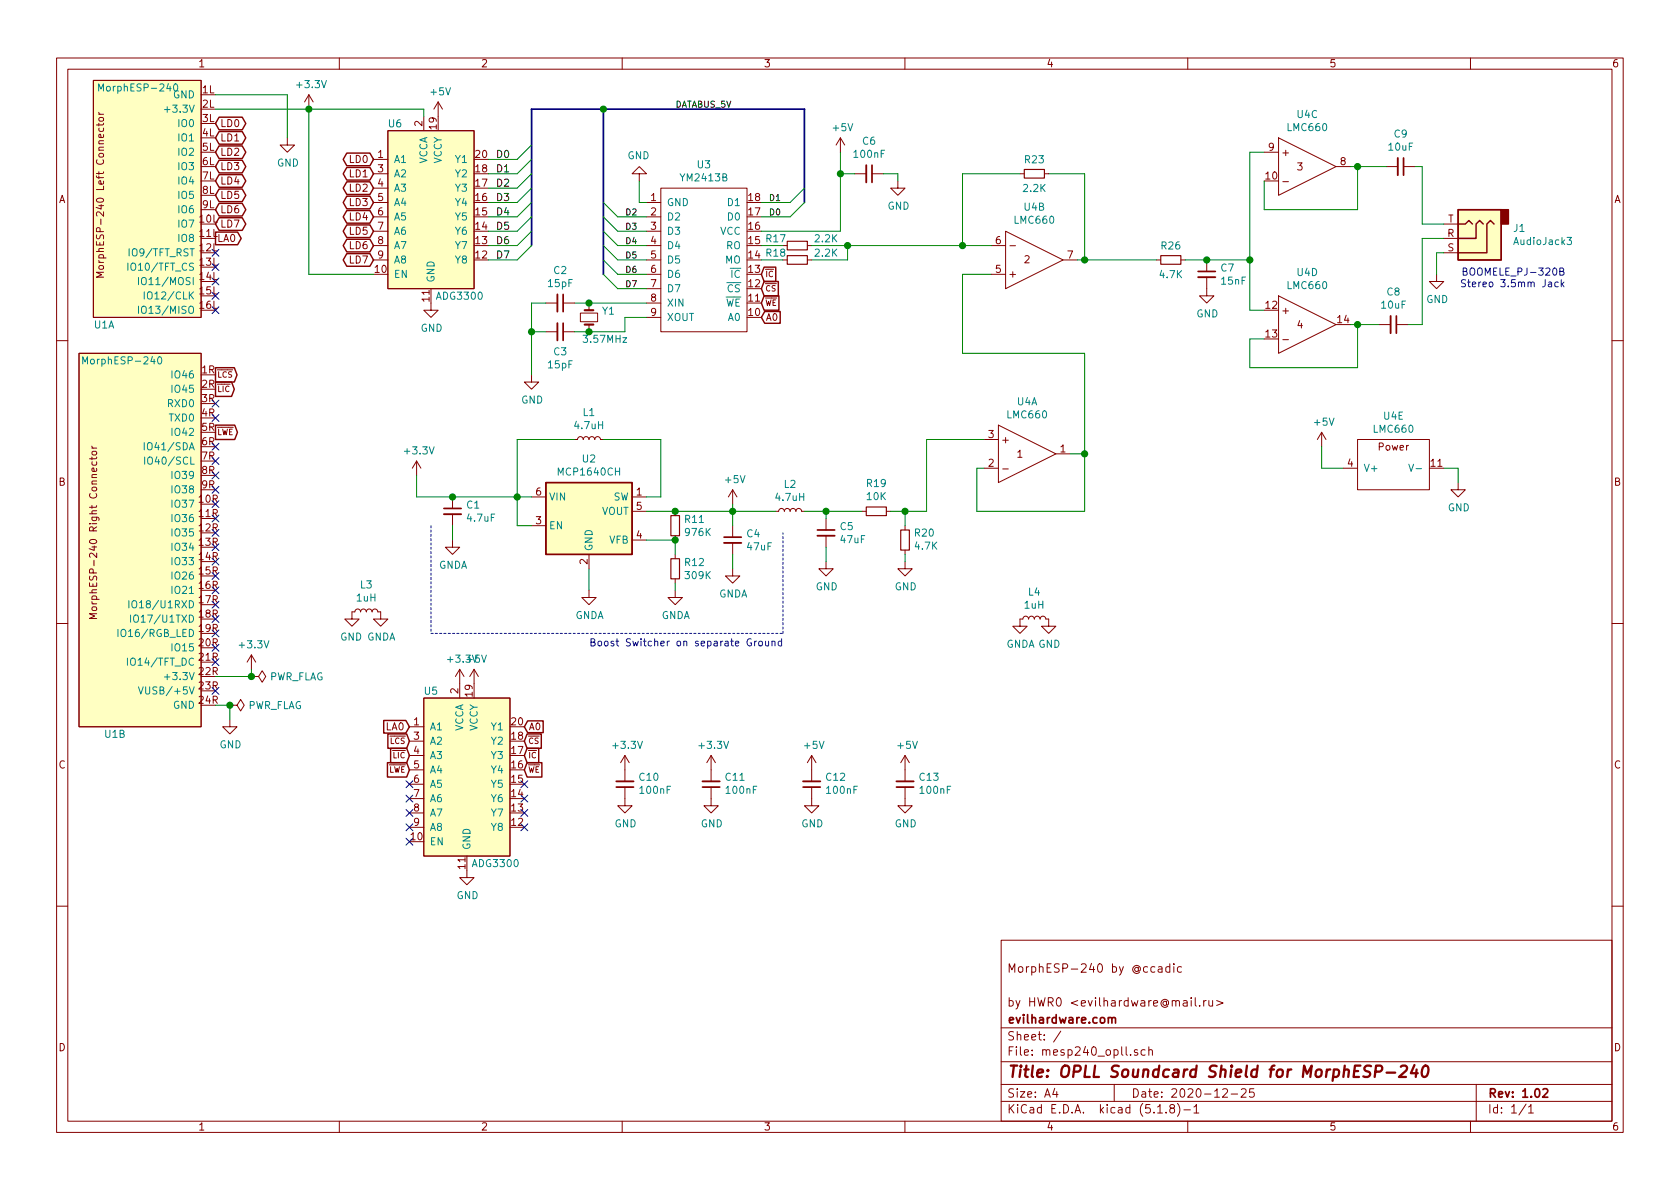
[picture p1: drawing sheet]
EESchema Schematic File Version 4
EELAYER 30 0
EELAYER END
$Descr A4 11693 8268
encoding utf-8
Sheet 1 1
Title "OPLL Soundcard Shield for MorphESP-240"
Date "2020-12-25"
Rev "1.02"
Comp "evilhardware.com"
Comment1 "by HWR0 <evilhardware@mail.ru>"
Comment2 ""
Comment3 "MorphESP-240 by @ccadic"
Comment4 ""
$EndDescr
$Comp
L hwreverse:MorphESP-240 U1
U 1 1
P 1400 2300
F 0 "U1" H 2000 2350 50  0000 L CNN
F 1 "MorphESP-240" H 1550 4000 50  0000 L CNN
F 2 "hwreverse:morphesp240" H 2250 2500 50  0001 C CNN
F 3 "" H 2250 2500 50  0001 C CNN
	1    1400 2300
	-1   0    0    -1  
$EndComp
$Comp
L hwreverse:MorphESP-240 U1
U 2 1
P 550 5150
F 0 "U1" H 800 5200 50  0000 C CNN
F 1 "MorphESP-240" H 850 7800 50  0000 C CNN
F 2 "hwreverse:morphesp240" H 1400 5350 50  0001 C CNN
F 3 "" H 1400 5350 50  0001 C CNN
	2    550  5150
	1    0    0    -1  
$EndComp
$Comp
L hwreverse:LMC660 U4
U 1 1
P 6950 3050
F 0 "U4" H 7150 3315 50  0000 C CNN
F 1 "LMC660" H 7150 3224 50  0000 C CNN
F 2 "hwreverse:SOIC127P600X175-14N" H 7200 2750 50  0001 C CNN
F 3 "" H 7200 2750 50  0001 C CNN
	1    6950 3050
	1    0    0    -1  
$EndComp
$Comp
L hwreverse:LMC660 U4
U 2 1
P 7000 1900
F 0 "U4" H 7200 1435 50  0000 C CNN
F 1 "LMC660" H 7200 1526 50  0000 C CNN
F 2 "hwreverse:SOIC127P600X175-14N" H 7250 1600 50  0001 C CNN
F 3 "" H 7250 1600 50  0001 C CNN
	2    7000 1900
	1    0    0    1   
$EndComp
$Comp
L hwreverse:LMC660 U4
U 3 1
P 8900 1050
F 0 "U4" H 9100 1315 50  0000 C CNN
F 1 "LMC660" H 9100 1224 50  0000 C CNN
F 2 "hwreverse:SOIC127P600X175-14N" H 9150 750 50  0001 C CNN
F 3 "" H 9150 750 50  0001 C CNN
	3    8900 1050
	1    0    0    -1  
$EndComp
$Comp
L hwreverse:LMC660 U4
U 4 1
P 8900 2150
F 0 "U4" H 9100 2415 50  0000 C CNN
F 1 "LMC660" H 9100 2324 50  0000 C CNN
F 2 "hwreverse:SOIC127P600X175-14N" H 9150 1850 50  0001 C CNN
F 3 "" H 9150 1850 50  0001 C CNN
	4    8900 2150
	1    0    0    -1  
$EndComp
$Comp
L Connector:AudioJack3 J1
U 1 1
P 10250 1650
F 0 "J1" H 9970 1583 50  0000 R CNN
F 1 "AudioJack3" H 9970 1674 50  0000 R CNN
F 2 "hwreverse:BOOMELE_PJ-320B" H 10250 1650 50  0001 C CNN
F 3 "~" H 10250 1650 50  0001 C CNN
	1    10250 1650
	-1   0    0    1   
$EndComp
$Comp
L hwreverse:YM2413B U3
U 1 1
P 4900 2000
F 0 "U3" H 4900 2865 50  0000 C CNN
F 1 "YM2413B" H 4900 2774 50  0000 C CNN
F 2 "Package_DIP:DIP-18_W7.62mm" H 4900 1550 50  0001 C CNN
F 3 "" H 4900 2000 50  0001 C CNN
	1    4900 2000
	1    0    0    -1  
$EndComp
$Comp
L Regulator_Switching:MCP1640CH U2
U 1 1
P 4100 3650
F 0 "U2" H 4100 4117 50  0000 C CNN
F 1 "MCP1640CH" H 4100 4026 50  0000 C CNN
F 2 "Package_TO_SOT_SMD:SOT-23-6" H 4150 3400 50  0001 L CIN
F 3 "http://ww1.microchip.com/downloads/en/DeviceDoc/20002234D.pdf" H 3850 4100 50  0001 C CNN
	1    4100 3650
	1    0    0    -1  
$EndComp
$Comp
L Device:C_Small C1
U 1 1
P 3150 3550
F 0 "C1" H 3242 3596 50  0000 L CNN
F 1 "4.7uF" H 3242 3505 50  0000 L CNN
F 2 "Capacitor_SMD:C_0402_1005Metric" H 3150 3550 50  0001 C CNN
F 3 "~" H 3150 3550 50  0001 C CNN
	1    3150 3550
	1    0    0    -1  
$EndComp
$Comp
L Device:L_Small L1
U 1 1
P 4100 3050
F 0 "L1" V 4285 3050 50  0000 C CNN
F 1 "4.7uH" V 4194 3050 50  0000 C CNN
F 2 "Capacitor_SMD:C_1210_3225Metric_Pad1.33x2.70mm_HandSolder" H 4100 3050 50  0001 C CNN
F 3 "~" H 4100 3050 50  0001 C CNN
	1    4100 3050
	0    -1   -1   0   
$EndComp
$Comp
L Device:L_Small L2
U 1 1
P 5500 3550
F 0 "L2" V 5685 3550 50  0000 C CNN
F 1 "4.7uH" V 5594 3550 50  0000 C CNN
F 2 "Capacitor_SMD:C_1210_3225Metric_Pad1.33x2.70mm_HandSolder" H 5500 3550 50  0001 C CNN
F 3 "~" H 5500 3550 50  0001 C CNN
	1    5500 3550
	0    -1   -1   0   
$EndComp
$Comp
L Device:C_Small C4
U 1 1
P 5100 3750
F 0 "C4" H 5192 3796 50  0000 L CNN
F 1 "47uF" H 5192 3705 50  0000 L CNN
F 2 "Capacitor_SMD:C_1206_3216Metric_Pad1.33x1.80mm_HandSolder" H 5100 3750 50  0001 C CNN
F 3 "~" H 5100 3750 50  0001 C CNN
	1    5100 3750
	1    0    0    -1  
$EndComp
$Comp
L Device:C_Small C5
U 1 1
P 5750 3700
F 0 "C5" H 5842 3746 50  0000 L CNN
F 1 "47uF" H 5842 3655 50  0000 L CNN
F 2 "Capacitor_SMD:C_1206_3216Metric_Pad1.33x1.80mm_HandSolder" H 5750 3700 50  0001 C CNN
F 3 "~" H 5750 3700 50  0001 C CNN
	1    5750 3700
	1    0    0    -1  
$EndComp
$Comp
L Device:R_Small R11
U 1 1
P 4700 3650
F 0 "R11" H 4759 3696 50  0000 L CNN
F 1 "976K" H 4759 3605 50  0000 L CNN
F 2 "Resistor_SMD:R_0402_1005Metric" H 4700 3650 50  0001 C CNN
F 3 "~" H 4700 3650 50  0001 C CNN
	1    4700 3650
	1    0    0    -1  
$EndComp
$Comp
L Device:R_Small R12
U 1 1
P 4700 3950
F 0 "R12" H 4759 3996 50  0000 L CNN
F 1 "309K" H 4759 3905 50  0000 L CNN
F 2 "Resistor_SMD:R_0402_1005Metric" H 4700 3950 50  0001 C CNN
F 3 "~" H 4700 3950 50  0001 C CNN
	1    4700 3950
	1    0    0    -1  
$EndComp
Wire Wire Line
	3700 3450 3600 3450
Connection ~ 3150 3450
Wire Wire Line
	3150 3450 2900 3450
Wire Wire Line
	3600 3450 3600 3650
Wire Wire Line
	3600 3650 3700 3650
Connection ~ 3600 3450
Wire Wire Line
	3600 3450 3150 3450
Wire Wire Line
	3600 3450 3600 3050
Wire Wire Line
	3600 3050 4000 3050
Wire Wire Line
	4200 3050 4600 3050
Wire Wire Line
	4600 3050 4600 3450
Wire Wire Line
	4600 3450 4500 3450
Wire Wire Line
	4500 3550 4700 3550
Wire Wire Line
	4500 3750 4700 3750
Wire Wire Line
	4700 3750 4700 3850
Connection ~ 4700 3750
Wire Wire Line
	4700 4050 4700 4100
Wire Wire Line
	4100 3950 4100 4100
Wire Wire Line
	3150 3650 3150 3750
Wire Wire Line
	5750 3600 5750 3550
Wire Wire Line
	2900 3450 2900 3300
Wire Wire Line
	5850 1600 5850 1200
Wire Wire Line
	5300 1600 5850 1600
$Comp
L Device:C_Small C6
U 1 1
P 6050 1200
F 0 "C6" V 5821 1200 50  0000 C CNN
F 1 "100nF" V 5912 1200 50  0000 C CNN
F 2 "Capacitor_SMD:C_0402_1005Metric" H 6050 1200 50  0001 C CNN
F 3 "~" H 6050 1200 50  0001 C CNN
	1    6050 1200
	0    1    1    0   
$EndComp
$Comp
L power:+5V #PWR028
U 1 1
P 5850 1050
F 0 "#PWR028" H 5850 900 50  0001 C CNN
F 1 "+5V" H 5865 1223 50  0000 C CNN
F 2 "" H 5850 1050 50  0001 C CNN
F 3 "" H 5850 1050 50  0001 C CNN
	1    5850 1050
	1    0    0    -1  
$EndComp
$Comp
L power:+5V #PWR023
U 1 1
P 5100 3500
F 0 "#PWR023" H 5100 3350 50  0001 C CNN
F 1 "+5V" H 5115 3673 50  0000 C CNN
F 2 "" H 5100 3500 50  0001 C CNN
F 3 "" H 5100 3500 50  0001 C CNN
	1    5100 3500
	1    0    0    -1  
$EndComp
Wire Wire Line
	5950 1200 5850 1200
Connection ~ 5850 1200
Wire Wire Line
	5850 1200 5850 1050
Wire Wire Line
	6150 1200 6250 1200
Wire Wire Line
	6250 1200 6250 1250
$Comp
L power:GND #PWR029
U 1 1
P 6250 1250
F 0 "#PWR029" H 6250 1000 50  0001 C CNN
F 1 "GND" H 6255 1077 50  0000 C CNN
F 2 "" H 6250 1250 50  0001 C CNN
F 3 "" H 6250 1250 50  0001 C CNN
	1    6250 1250
	1    0    0    -1  
$EndComp
$Comp
L Device:C_Small C2
U 1 1
P 3900 2100
F 0 "C2" V 3671 2100 50  0000 C CNN
F 1 "15pF" V 3762 2100 50  0000 C CNN
F 2 "Capacitor_SMD:C_0402_1005Metric" H 3900 2100 50  0001 C CNN
F 3 "~" H 3900 2100 50  0001 C CNN
	1    3900 2100
	0    1    1    0   
$EndComp
$Comp
L Device:C_Small C3
U 1 1
P 3900 2300
F 0 "C3" V 4037 2300 50  0000 C CNN
F 1 "15pF" V 4128 2300 50  0000 C CNN
F 2 "Capacitor_SMD:C_0402_1005Metric" H 3900 2300 50  0001 C CNN
F 3 "~" H 3900 2300 50  0001 C CNN
	1    3900 2300
	0    1    1    0   
$EndComp
$Comp
L Device:Crystal_Small Y1
U 1 1
P 4100 2200
F 0 "Y1" V 4054 2288 50  0000 L CNN
F 1 "3.57MHz" V 4250 2150 50  0000 L CNN
F 2 "Crystal:Crystal_SMD_3225-4Pin_3.2x2.5mm" H 4100 2200 50  0001 C CNN
F 3 "~" H 4100 2200 50  0001 C CNN
	1    4100 2200
	0    1    1    0   
$EndComp
Wire Wire Line
	4500 2100 4100 2100
Connection ~ 4100 2100
Wire Wire Line
	4100 2100 4000 2100
Wire Wire Line
	4000 2300 4100 2300
Wire Wire Line
	4350 2300 4350 2200
Wire Wire Line
	4350 2200 4500 2200
Connection ~ 4100 2300
Wire Wire Line
	4100 2300 4350 2300
Wire Wire Line
	3800 2100 3700 2100
Wire Wire Line
	3700 2100 3700 2300
Wire Wire Line
	3800 2300 3700 2300
Connection ~ 3700 2300
Wire Wire Line
	3700 2300 3700 2600
$Comp
L power:GND #PWR016
U 1 1
P 3700 2600
F 0 "#PWR016" H 3700 2350 50  0001 C CNN
F 1 "GND" H 3705 2427 50  0000 C CNN
F 2 "" H 3700 2600 50  0001 C CNN
F 3 "" H 3700 2600 50  0001 C CNN
	1    3700 2600
	1    0    0    -1  
$EndComp
Wire Wire Line
	4500 1400 4450 1400
Wire Wire Line
	4450 1400 4450 1250
$Comp
L power:GND #PWR019
U 1 1
P 4450 1250
F 0 "#PWR019" H 4450 1000 50  0001 C CNN
F 1 "GND" H 4455 1077 50  0000 C CNN
F 2 "" H 4450 1250 50  0001 C CNN
F 3 "" H 4450 1250 50  0001 C CNN
	1    4450 1250
	-1   0    0    1   
$EndComp
$Comp
L Device:R_Small R19
U 1 1
P 6100 3550
F 0 "R19" V 5904 3550 50  0000 C CNN
F 1 "10K" V 5995 3550 50  0000 C CNN
F 2 "Resistor_SMD:R_0603_1608Metric" H 6100 3550 50  0001 C CNN
F 3 "~" H 6100 3550 50  0001 C CNN
	1    6100 3550
	0    1    1    0   
$EndComp
$Comp
L Device:R_Small R20
U 1 1
P 6300 3750
F 0 "R20" H 6241 3704 50  0000 R CNN
F 1 "4.7K" H 6241 3795 50  0000 R CNN
F 2 "Resistor_SMD:R_0603_1608Metric" H 6300 3750 50  0001 C CNN
F 3 "~" H 6300 3750 50  0001 C CNN
	1    6300 3750
	-1   0    0    1   
$EndComp
Wire Wire Line
	6300 3650 6300 3550
Wire Wire Line
	6300 3850 6300 3900
$Comp
L power:+3.3V #PWR010
U 1 1
P 2900 3300
F 0 "#PWR010" H 2900 3150 50  0001 C CNN
F 1 "+3.3V" H 2915 3473 50  0000 C CNN
F 2 "" H 2900 3300 50  0001 C CNN
F 3 "" H 2900 3300 50  0001 C CNN
	1    2900 3300
	1    0    0    -1  
$EndComp
Wire Wire Line
	6300 3550 6450 3550
Wire Wire Line
	6800 3250 6850 3250
Wire Wire Line
	6800 3250 6800 3550
Wire Wire Line
	6800 3550 7550 3550
Wire Wire Line
	7550 3550 7550 3150
Wire Wire Line
	7550 3150 7450 3150
Wire Wire Line
	7550 3150 7550 2450
Wire Wire Line
	7550 2450 6700 2450
Wire Wire Line
	6700 2450 6700 1900
Wire Wire Line
	6700 1900 6900 1900
Connection ~ 7550 3150
$Comp
L Device:R_Small R17
U 1 1
P 5550 1700
F 0 "R17" V 5500 1550 50  0000 C CNN
F 1 "2.2K" V 5500 1900 50  0000 C CNN
F 2 "Resistor_SMD:R_0603_1608Metric" H 5550 1700 50  0001 C CNN
F 3 "~" H 5550 1700 50  0001 C CNN
	1    5550 1700
	0    1    1    0   
$EndComp
$Comp
L Device:R_Small R18
U 1 1
P 5550 1800
F 0 "R18" V 5500 1650 50  0000 C CNN
F 1 "2.2K" V 5500 2000 50  0000 C CNN
F 2 "Resistor_SMD:R_0603_1608Metric" H 5550 1800 50  0001 C CNN
F 3 "~" H 5550 1800 50  0001 C CNN
	1    5550 1800
	0    1    1    0   
$EndComp
Wire Wire Line
	5300 1800 5450 1800
Wire Wire Line
	5300 1700 5450 1700
Wire Wire Line
	5650 1700 5900 1700
Wire Wire Line
	5650 1800 5900 1800
Wire Wire Line
	5900 1800 5900 1700
Connection ~ 5900 1700
Wire Wire Line
	5900 1700 6700 1700
$Comp
L Device:R_Small R23
U 1 1
P 7200 1200
F 0 "R23" V 7100 1200 50  0000 C CNN
F 1 "2.2K" V 7300 1200 50  0000 C CNN
F 2 "Resistor_SMD:R_0603_1608Metric" H 7200 1200 50  0001 C CNN
F 3 "~" H 7200 1200 50  0001 C CNN
	1    7200 1200
	0    1    1    0   
$EndComp
Wire Wire Line
	6700 1700 6700 1200
Wire Wire Line
	6700 1200 7100 1200
Connection ~ 6700 1700
Wire Wire Line
	6700 1700 6900 1700
$Comp
L Device:R_Small R26
U 1 1
P 8150 1800
F 0 "R26" V 8050 1800 50  0000 C CNN
F 1 "4.7K" V 8250 1800 50  0000 C CNN
F 2 "Resistor_SMD:R_0603_1608Metric" H 8150 1800 50  0001 C CNN
F 3 "~" H 8150 1800 50  0001 C CNN
	1    8150 1800
	0    1    1    0   
$EndComp
$Comp
L Device:C_Small C7
U 1 1
P 8400 1900
F 0 "C7" H 8492 1946 50  0000 L CNN
F 1 "15nF" H 8492 1855 50  0000 L CNN
F 2 "Capacitor_SMD:C_0402_1005Metric" H 8400 1900 50  0001 C CNN
F 3 "~" H 8400 1900 50  0001 C CNN
	1    8400 1900
	1    0    0    -1  
$EndComp
$Comp
L power:GND #PWR036
U 1 1
P 8400 2000
F 0 "#PWR036" H 8400 1750 50  0001 C CNN
F 1 "GND" H 8405 1827 50  0000 C CNN
F 2 "" H 8400 2000 50  0001 C CNN
F 3 "" H 8400 2000 50  0001 C CNN
	1    8400 2000
	1    0    0    -1  
$EndComp
Wire Wire Line
	8800 2150 8700 2150
Wire Wire Line
	8700 2150 8700 1800
Wire Wire Line
	8700 1050 8800 1050
Wire Wire Line
	8800 1250 8800 1450
Wire Wire Line
	8800 1450 9450 1450
Wire Wire Line
	9450 1450 9450 1150
Wire Wire Line
	9450 1150 9400 1150
$Comp
L Device:C_Small C9
U 1 1
P 9750 1150
F 0 "C9" V 9521 1150 50  0000 C CNN
F 1 "10uF" V 9612 1150 50  0000 C CNN
F 2 "Capacitor_SMD:C_0805_2012Metric_Pad1.18x1.45mm_HandSolder" H 9750 1150 50  0001 C CNN
F 3 "~" H 9750 1150 50  0001 C CNN
	1    9750 1150
	0    1    1    0   
$EndComp
$Comp
L Device:C_Small C8
U 1 1
P 9700 2250
F 0 "C8" V 9471 2250 50  0000 C CNN
F 1 "10uF" V 9562 2250 50  0000 C CNN
F 2 "Capacitor_SMD:C_0805_2012Metric_Pad1.18x1.45mm_HandSolder" H 9700 2250 50  0001 C CNN
F 3 "~" H 9700 2250 50  0001 C CNN
	1    9700 2250
	0    1    1    0   
$EndComp
Wire Wire Line
	8250 1800 8400 1800
Connection ~ 8700 1800
Wire Wire Line
	8700 1800 8700 1050
Connection ~ 8400 1800
Wire Wire Line
	8400 1800 8700 1800
Wire Wire Line
	9450 1150 9650 1150
Connection ~ 9450 1150
Wire Wire Line
	9800 2250 9900 2250
Wire Wire Line
	9900 2250 9900 1650
Wire Wire Line
	9900 1650 10050 1650
Wire Wire Line
	10050 1550 9900 1550
Wire Wire Line
	9900 1550 9900 1150
Wire Wire Line
	9900 1150 9850 1150
Wire Wire Line
	10050 1750 10000 1750
Wire Wire Line
	10000 1750 10000 1900
$Comp
L power:GND #PWR041
U 1 1
P 10000 1900
F 0 "#PWR041" H 10000 1650 50  0001 C CNN
F 1 "GND" H 10005 1727 50  0000 C CNN
F 2 "" H 10000 1900 50  0001 C CNN
F 3 "" H 10000 1900 50  0001 C CNN
	1    10000 1900
	1    0    0    -1  
$EndComp
Text GLabel 5300 1900 2    39   Input ~ 0
~IC
Text GLabel 5300 2000 2    39   Input ~ 0
~CS
Text GLabel 5300 2100 2    39   Input ~ 0
~WE
Text GLabel 5300 2200 2    47   Input ~ 0
A0
Wire Wire Line
	8700 2350 8800 2350
Wire Wire Line
	9400 2250 9450 2250
Wire Wire Line
	8700 2350 8700 2550
Wire Wire Line
	8700 2550 9450 2550
Wire Wire Line
	9450 2550 9450 2250
Connection ~ 9450 2250
Wire Wire Line
	9450 2250 9600 2250
Wire Wire Line
	7500 1800 7550 1800
Wire Wire Line
	7300 1200 7550 1200
Wire Wire Line
	7550 1200 7550 1800
Connection ~ 7550 1800
Wire Wire Line
	7550 1800 8050 1800
Wire Wire Line
	5300 1500 5500 1500
Wire Wire Line
	5300 1400 5500 1400
Wire Wire Line
	4500 1500 4300 1500
Wire Wire Line
	4500 1600 4300 1600
Wire Wire Line
	4500 1700 4300 1700
Wire Wire Line
	4500 1800 4300 1800
Wire Wire Line
	4500 1900 4300 1900
Wire Wire Line
	4500 2000 4300 2000
Entry Wire Line
	5500 1400 5600 1300
Entry Wire Line
	5500 1500 5600 1400
Entry Wire Line
	4300 1500 4200 1400
Entry Wire Line
	4300 1600 4200 1500
Entry Wire Line
	4300 1700 4200 1600
Entry Wire Line
	4300 1800 4200 1700
Entry Wire Line
	4300 1900 4200 1800
Entry Wire Line
	4300 2000 4200 1900
Wire Bus Line
	5600 750  4200 750 
$Comp
L hwreverse:LMC660 U4
U 5 1
P 9450 3150
F 0 "U4" H 9700 3415 50  0000 C CNN
F 1 "LMC660" H 9700 3324 50  0000 C CNN
F 2 "hwreverse:SOIC127P600X175-14N" H 9700 2850 50  0001 C CNN
F 3 "" H 9700 2850 50  0001 C CNN
	5    9450 3150
	1    0    0    -1  
$EndComp
$Comp
L power:GND #PWR043
U 1 1
P 10150 3350
F 0 "#PWR043" H 10150 3100 50  0001 C CNN
F 1 "GND" H 10155 3177 50  0000 C CNN
F 2 "" H 10150 3350 50  0001 C CNN
F 3 "" H 10150 3350 50  0001 C CNN
	1    10150 3350
	1    0    0    -1  
$EndComp
$Comp
L power:+5V #PWR039
U 1 1
P 9200 3100
F 0 "#PWR039" H 9200 2950 50  0001 C CNN
F 1 "+5V" H 9215 3273 50  0000 C CNN
F 2 "" H 9200 3100 50  0001 C CNN
F 3 "" H 9200 3100 50  0001 C CNN
	1    9200 3100
	1    0    0    -1  
$EndComp
Wire Wire Line
	9200 3100 9200 3250
Wire Wire Line
	9200 3250 9350 3250
Wire Wire Line
	10050 3250 10150 3250
Wire Wire Line
	10150 3250 10150 3350
Text Label 5350 1500 0    43   ~ 0
D0
Text Label 5350 1400 0    43   ~ 0
D1
Text Label 4350 1500 0    43   ~ 0
D2
Text Label 4350 1600 0    43   ~ 0
D3
Text Label 4350 1700 0    43   ~ 0
D4
Text Label 4350 1800 0    43   ~ 0
D5
Text Label 4350 1900 0    43   ~ 0
D6
Text Label 4350 2000 0    43   ~ 0
D7
Text Label 4700 750  0    43   ~ 0
DATABUS_5V
Wire Wire Line
	5750 3900 5750 3800
Wire Wire Line
	5100 3950 5100 3850
Wire Wire Line
	5100 3500 5100 3550
Wire Wire Line
	4700 3550 5100 3550
Connection ~ 4700 3550
Connection ~ 5100 3550
Wire Wire Line
	5100 3550 5100 3650
Wire Wire Line
	5100 3550 5400 3550
Wire Wire Line
	5600 3550 5750 3550
Connection ~ 5750 3550
Wire Wire Line
	5750 3550 6000 3550
Wire Wire Line
	6200 3550 6300 3550
Connection ~ 6300 3550
Wire Wire Line
	6850 3050 6450 3050
Wire Wire Line
	6450 3050 6450 3550
Text GLabel 1500 850  2    50   BiDi ~ 0
LD0
Text GLabel 1500 950  2    50   BiDi ~ 0
LD1
Text GLabel 1500 1050 2    50   BiDi ~ 0
LD2
Text GLabel 1500 1150 2    50   BiDi ~ 0
LD3
Text GLabel 1500 1250 2    50   BiDi ~ 0
LD4
Text GLabel 1500 1350 2    50   BiDi ~ 0
LD5
Text GLabel 1500 1450 2    50   BiDi ~ 0
LD6
Text GLabel 1500 1550 2    50   BiDi ~ 0
LD7
Text GLabel 1500 1650 2    50   Output ~ 0
LA0
Text GLabel 1500 2600 2    39   Output ~ 0
~LCS
Text GLabel 1500 2700 2    39   Output ~ 0
~LIC
Text GLabel 1500 3000 2    39   Output ~ 0
~LWE
Wire Wire Line
	1500 650  2000 650 
Wire Wire Line
	2000 650  2000 950 
Wire Wire Line
	1500 750  2150 750 
$Comp
L power:+3.3V #PWR08
U 1 1
P 2150 750
F 0 "#PWR08" H 2150 600 50  0001 C CNN
F 1 "+3.3V" H 2165 923 50  0000 C CNN
F 2 "" H 2150 750 50  0001 C CNN
F 3 "" H 2150 750 50  0001 C CNN
	1    2150 750 
	1    0    0    -1  
$EndComp
$Comp
L power:GND #PWR06
U 1 1
P 2000 950
F 0 "#PWR06" H 2000 700 50  0001 C CNN
F 1 "GND" H 2005 777 50  0000 C CNN
F 2 "" H 2000 950 50  0001 C CNN
F 3 "" H 2000 950 50  0001 C CNN
	1    2000 950 
	1    0    0    -1  
$EndComp
NoConn ~ 1500 1750
NoConn ~ 1500 1850
NoConn ~ 1500 1950
NoConn ~ 1500 2050
NoConn ~ 1500 2150
NoConn ~ 1500 2800
NoConn ~ 1500 2900
NoConn ~ 1500 3100
NoConn ~ 1500 3200
NoConn ~ 1500 3300
NoConn ~ 1500 3400
NoConn ~ 1500 3500
NoConn ~ 1500 3600
NoConn ~ 1500 3700
NoConn ~ 1500 3800
NoConn ~ 1500 3900
NoConn ~ 1500 4000
NoConn ~ 1500 4100
NoConn ~ 1500 4200
NoConn ~ 1500 4300
NoConn ~ 1500 4400
NoConn ~ 1500 4500
NoConn ~ 1500 4600
NoConn ~ 1500 4800
Wire Wire Line
	1500 4900 1600 4900
Wire Wire Line
	1600 4900 1600 5000
Wire Wire Line
	1500 4700 1750 4700
Wire Wire Line
	1750 4700 1750 4650
$Comp
L power:+3.3V #PWR04
U 1 1
P 1750 4650
F 0 "#PWR04" H 1750 4500 50  0001 C CNN
F 1 "+3.3V" H 1765 4823 50  0000 C CNN
F 2 "" H 1750 4650 50  0001 C CNN
F 3 "" H 1750 4650 50  0001 C CNN
	1    1750 4650
	1    0    0    -1  
$EndComp
$Comp
L power:GND #PWR03
U 1 1
P 1600 5000
F 0 "#PWR03" H 1600 4750 50  0001 C CNN
F 1 "GND" H 1605 4827 50  0000 C CNN
F 2 "" H 1600 5000 50  0001 C CNN
F 3 "" H 1600 5000 50  0001 C CNN
	1    1600 5000
	1    0    0    -1  
$EndComp
$Comp
L power:PWR_FLAG #FLG0101
U 1 1
P 1750 4700
F 0 "#FLG0101" H 1750 4775 50  0001 C CNN
F 1 "PWR_FLAG" V 1750 4828 50  0000 L CNN
F 2 "" H 1750 4700 50  0001 C CNN
F 3 "~" H 1750 4700 50  0001 C CNN
	1    1750 4700
	0    1    1    0   
$EndComp
Connection ~ 1750 4700
$Comp
L power:PWR_FLAG #FLG0102
U 1 1
P 1600 4900
F 0 "#FLG0102" H 1600 4975 50  0001 C CNN
F 1 "PWR_FLAG" V 1600 5028 50  0000 L CNN
F 2 "" H 1600 4900 50  0001 C CNN
F 3 "~" H 1600 4900 50  0001 C CNN
	1    1600 4900
	0    1    1    0   
$EndComp
Connection ~ 1600 4900
Text Notes 10900 2000 2    50   ~ 0
BOOMELE_PJ-320B\nStereo 3.5mm Jack
Wire Bus Line
	4200 750  3700 750 
Connection ~ 4200 750 
Entry Wire Line
	3700 1000 3600 1100
Entry Wire Line
	3700 1100 3600 1200
Entry Wire Line
	3700 1200 3600 1300
Entry Wire Line
	3700 1300 3600 1400
Entry Wire Line
	3700 1400 3600 1500
Entry Wire Line
	3700 1500 3600 1600
Entry Wire Line
	3700 1600 3600 1700
Entry Wire Line
	3700 1700 3600 1800
Wire Wire Line
	3600 1800 3400 1800
Wire Wire Line
	3600 1700 3400 1700
Wire Wire Line
	3600 1600 3400 1600
Wire Wire Line
	3600 1500 3400 1500
Wire Wire Line
	3600 1400 3400 1400
Wire Wire Line
	3600 1300 3400 1300
Wire Wire Line
	3600 1200 3400 1200
Wire Wire Line
	3600 1100 3400 1100
$Comp
L hwreverse:ADG3300 U5
U 1 1
P 3250 5400
F 0 "U5" H 3000 6000 50  0000 C CNN
F 1 "ADG3300" H 3450 4800 50  0000 C CNN
F 2 "Package_SO:TSSOP-20_4.4x6.5mm_P0.65mm" H 3000 4750 50  0001 C CNN
F 3 "" H 3000 4750 50  0001 C CNN
	1    3250 5400
	1    0    0    -1  
$EndComp
Text GLabel 2600 1100 0    50   BiDi ~ 0
LD0
Text GLabel 2600 1200 0    50   BiDi ~ 0
LD1
Text GLabel 2600 1300 0    50   BiDi ~ 0
LD2
Text GLabel 2600 1400 0    50   BiDi ~ 0
LD3
Text GLabel 2600 1500 0    50   BiDi ~ 0
LD4
Text GLabel 2600 1600 0    50   BiDi ~ 0
LD5
Text GLabel 2600 1700 0    50   BiDi ~ 0
LD6
Text GLabel 2600 1800 0    50   BiDi ~ 0
LD7
Connection ~ 2150 750 
Wire Wire Line
	2950 800  2950 750 
Wire Wire Line
	2950 750  2150 750 
$Comp
L power:+5V #PWR015
U 1 1
P 3050 800
F 0 "#PWR015" H 3050 650 50  0001 C CNN
F 1 "+5V" H 3065 973 50  0000 C CNN
F 2 "" H 3050 800 50  0001 C CNN
F 3 "" H 3050 800 50  0001 C CNN
	1    3050 800 
	1    0    0    -1  
$EndComp
Text Label 3450 1100 0    50   ~ 0
D0
Text Label 3450 1200 0    50   ~ 0
D1
Text Label 3450 1300 0    50   ~ 0
D2
Text Label 3450 1400 0    50   ~ 0
D3
Text Label 3450 1500 0    50   ~ 0
D4
Text Label 3450 1600 0    50   ~ 0
D5
Text Label 3450 1700 0    50   ~ 0
D6
Text Label 3450 1800 0    50   ~ 0
D7
Text GLabel 2850 5050 0    50   Input ~ 0
LA0
Wire Wire Line
	2150 1900 2150 750 
Wire Wire Line
	2600 1900 2150 1900
$Comp
L power:GND #PWR014
U 1 1
P 3000 2100
F 0 "#PWR014" H 3000 1850 50  0001 C CNN
F 1 "GND" H 3005 1927 50  0000 C CNN
F 2 "" H 3000 2100 50  0001 C CNN
F 3 "" H 3000 2100 50  0001 C CNN
	1    3000 2100
	1    0    0    -1  
$EndComp
$Comp
L hwreverse:ADG3300 U6
U 1 1
P 3000 1450
F 0 "U6" H 2750 2050 50  0000 C CNN
F 1 "ADG3300" H 3200 850 50  0000 C CNN
F 2 "Package_SO:TSSOP-20_4.4x6.5mm_P0.65mm" H 2750 800 50  0001 C CNN
F 3 "" H 2750 800 50  0001 C CNN
	1    3000 1450
	1    0    0    -1  
$EndComp
$Comp
L power:+5V #PWR05
U 1 1
P 3300 4750
F 0 "#PWR05" H 3300 4600 50  0001 C CNN
F 1 "+5V" H 3315 4923 50  0000 C CNN
F 2 "" H 3300 4750 50  0001 C CNN
F 3 "" H 3300 4750 50  0001 C CNN
	1    3300 4750
	1    0    0    -1  
$EndComp
$Comp
L power:+3.3V #PWR01
U 1 1
P 3200 4750
F 0 "#PWR01" H 3200 4600 50  0001 C CNN
F 1 "+3.3V" H 3215 4923 50  0000 C CNN
F 2 "" H 3200 4750 50  0001 C CNN
F 3 "" H 3200 4750 50  0001 C CNN
	1    3200 4750
	1    0    0    -1  
$EndComp
Text GLabel 2850 5150 0    39   Input ~ 0
~LCS
Text GLabel 2850 5250 0    39   Input ~ 0
~LIC
Text GLabel 2850 5350 0    39   Input ~ 0
~LWE
NoConn ~ 2850 5850
NoConn ~ 2850 5750
NoConn ~ 2850 5650
NoConn ~ 2850 5550
NoConn ~ 2850 5450
NoConn ~ 3650 5750
NoConn ~ 3650 5650
NoConn ~ 3650 5550
NoConn ~ 3650 5450
Text GLabel 3650 5050 2    47   Input ~ 0
A0
Text GLabel 3650 5150 2    39   Input ~ 0
~CS
Text GLabel 3650 5250 2    39   Input ~ 0
~IC
Text GLabel 3650 5350 2    39   Input ~ 0
~WE
$Comp
L power:GND #PWR02
U 1 1
P 3250 6050
F 0 "#PWR02" H 3250 5800 50  0001 C CNN
F 1 "GND" H 3255 5877 50  0000 C CNN
F 2 "" H 3250 6050 50  0001 C CNN
F 3 "" H 3250 6050 50  0001 C CNN
	1    3250 6050
	1    0    0    -1  
$EndComp
$Comp
L Device:C_Small C10
U 1 1
P 4350 5450
F 0 "C10" H 4258 5404 50  0000 R CNN
F 1 "100nF" H 4258 5495 50  0000 R CNN
F 2 "Capacitor_SMD:C_0402_1005Metric" H 4350 5450 50  0001 C CNN
F 3 "~" H 4350 5450 50  0001 C CNN
	1    4350 5450
	-1   0    0    1   
$EndComp
$Comp
L Device:C_Small C11
U 1 1
P 4950 5450
F 0 "C11" H 4858 5404 50  0000 R CNN
F 1 "100nF" H 4858 5495 50  0000 R CNN
F 2 "Capacitor_SMD:C_0402_1005Metric" H 4950 5450 50  0001 C CNN
F 3 "~" H 4950 5450 50  0001 C CNN
	1    4950 5450
	-1   0    0    1   
$EndComp
$Comp
L Device:C_Small C12
U 1 1
P 5650 5450
F 0 "C12" H 5558 5404 50  0000 R CNN
F 1 "100nF" H 5558 5495 50  0000 R CNN
F 2 "Capacitor_SMD:C_0402_1005Metric" H 5650 5450 50  0001 C CNN
F 3 "~" H 5650 5450 50  0001 C CNN
	1    5650 5450
	-1   0    0    1   
$EndComp
$Comp
L Device:C_Small C13
U 1 1
P 6300 5450
F 0 "C13" H 6208 5404 50  0000 R CNN
F 1 "100nF" H 6208 5495 50  0000 R CNN
F 2 "Capacitor_SMD:C_0402_1005Metric" H 6300 5450 50  0001 C CNN
F 3 "~" H 6300 5450 50  0001 C CNN
	1    6300 5450
	-1   0    0    1   
$EndComp
$Comp
L power:+3.3V #PWR07
U 1 1
P 4350 5350
F 0 "#PWR07" H 4350 5200 50  0001 C CNN
F 1 "+3.3V" H 4365 5523 50  0000 C CNN
F 2 "" H 4350 5350 50  0001 C CNN
F 3 "" H 4350 5350 50  0001 C CNN
	1    4350 5350
	1    0    0    -1  
$EndComp
$Comp
L power:+3.3V #PWR011
U 1 1
P 4950 5350
F 0 "#PWR011" H 4950 5200 50  0001 C CNN
F 1 "+3.3V" H 4965 5523 50  0000 C CNN
F 2 "" H 4950 5350 50  0001 C CNN
F 3 "" H 4950 5350 50  0001 C CNN
	1    4950 5350
	1    0    0    -1  
$EndComp
$Comp
L power:+5V #PWR017
U 1 1
P 5650 5350
F 0 "#PWR017" H 5650 5200 50  0001 C CNN
F 1 "+5V" H 5665 5523 50  0000 C CNN
F 2 "" H 5650 5350 50  0001 C CNN
F 3 "" H 5650 5350 50  0001 C CNN
	1    5650 5350
	1    0    0    -1  
$EndComp
$Comp
L power:+5V #PWR022
U 1 1
P 6300 5350
F 0 "#PWR022" H 6300 5200 50  0001 C CNN
F 1 "+5V" H 6315 5523 50  0000 C CNN
F 2 "" H 6300 5350 50  0001 C CNN
F 3 "" H 6300 5350 50  0001 C CNN
	1    6300 5350
	1    0    0    -1  
$EndComp
$Comp
L power:GND #PWR09
U 1 1
P 4350 5550
F 0 "#PWR09" H 4350 5300 50  0001 C CNN
F 1 "GND" H 4355 5377 50  0000 C CNN
F 2 "" H 4350 5550 50  0001 C CNN
F 3 "" H 4350 5550 50  0001 C CNN
	1    4350 5550
	1    0    0    -1  
$EndComp
$Comp
L power:GND #PWR012
U 1 1
P 4950 5550
F 0 "#PWR012" H 4950 5300 50  0001 C CNN
F 1 "GND" H 4955 5377 50  0000 C CNN
F 2 "" H 4950 5550 50  0001 C CNN
F 3 "" H 4950 5550 50  0001 C CNN
	1    4950 5550
	1    0    0    -1  
$EndComp
$Comp
L power:GND #PWR021
U 1 1
P 5650 5550
F 0 "#PWR021" H 5650 5300 50  0001 C CNN
F 1 "GND" H 5655 5377 50  0000 C CNN
F 2 "" H 5650 5550 50  0001 C CNN
F 3 "" H 5650 5550 50  0001 C CNN
	1    5650 5550
	1    0    0    -1  
$EndComp
$Comp
L power:GND #PWR025
U 1 1
P 6300 5550
F 0 "#PWR025" H 6300 5300 50  0001 C CNN
F 1 "GND" H 6305 5377 50  0000 C CNN
F 2 "" H 6300 5550 50  0001 C CNN
F 3 "" H 6300 5550 50  0001 C CNN
	1    6300 5550
	1    0    0    -1  
$EndComp
$Comp
L Device:L_Small L4
U 1 1
P 7200 4300
F 0 "L4" V 7385 4300 50  0000 C CNN
F 1 "1uH" V 7294 4300 50  0000 C CNN
F 2 "Inductor_SMD:L_0805_2012Metric" H 7200 4300 50  0001 C CNN
F 3 "~" H 7200 4300 50  0001 C CNN
	1    7200 4300
	0    -1   -1   0   
$EndComp
$Comp
L power:GND #PWR033
U 1 1
P 7300 4300
F 0 "#PWR033" H 7300 4050 50  0001 C CNN
F 1 "GND" H 7305 4127 50  0000 C CNN
F 2 "" H 7300 4300 50  0001 C CNN
F 3 "" H 7300 4300 50  0001 C CNN
	1    7300 4300
	1    0    0    -1  
$EndComp
$Comp
L Device:L_Small L3
U 1 1
P 2550 4250
F 0 "L3" V 2735 4250 50  0000 C CNN
F 1 "1uH" V 2644 4250 50  0000 C CNN
F 2 "Inductor_SMD:L_0805_2012Metric" H 2550 4250 50  0001 C CNN
F 3 "~" H 2550 4250 50  0001 C CNN
	1    2550 4250
	0    1    -1   0   
$EndComp
$Comp
L power:GND #PWR013
U 1 1
P 2450 4250
F 0 "#PWR013" H 2450 4000 50  0001 C CNN
F 1 "GND" H 2455 4077 50  0000 C CNN
F 2 "" H 2450 4250 50  0001 C CNN
F 3 "" H 2450 4250 50  0001 C CNN
	1    2450 4250
	-1   0    0    -1  
$EndComp
$Comp
L power:GNDA #PWR018
U 1 1
P 2650 4250
F 0 "#PWR018" H 2650 4000 50  0001 C CNN
F 1 "GNDA" H 2655 4077 50  0000 C CNN
F 2 "" H 2650 4250 50  0001 C CNN
F 3 "" H 2650 4250 50  0001 C CNN
	1    2650 4250
	1    0    0    -1  
$EndComp
$Comp
L power:GNDA #PWR032
U 1 1
P 7100 4300
F 0 "#PWR032" H 7100 4050 50  0001 C CNN
F 1 "GNDA" H 7105 4127 50  0000 C CNN
F 2 "" H 7100 4300 50  0001 C CNN
F 3 "" H 7100 4300 50  0001 C CNN
	1    7100 4300
	1    0    0    -1  
$EndComp
$Comp
L power:GNDA #PWR020
U 1 1
P 3150 3750
F 0 "#PWR020" H 3150 3500 50  0001 C CNN
F 1 "GNDA" H 3155 3577 50  0000 C CNN
F 2 "" H 3150 3750 50  0001 C CNN
F 3 "" H 3150 3750 50  0001 C CNN
	1    3150 3750
	1    0    0    -1  
$EndComp
$Comp
L power:GNDA #PWR024
U 1 1
P 4100 4100
F 0 "#PWR024" H 4100 3850 50  0001 C CNN
F 1 "GNDA" H 4105 3927 50  0000 C CNN
F 2 "" H 4100 4100 50  0001 C CNN
F 3 "" H 4100 4100 50  0001 C CNN
	1    4100 4100
	1    0    0    -1  
$EndComp
$Comp
L power:GNDA #PWR026
U 1 1
P 4700 4100
F 0 "#PWR026" H 4700 3850 50  0001 C CNN
F 1 "GNDA" H 4705 3927 50  0000 C CNN
F 2 "" H 4700 4100 50  0001 C CNN
F 3 "" H 4700 4100 50  0001 C CNN
	1    4700 4100
	1    0    0    -1  
$EndComp
$Comp
L power:GNDA #PWR027
U 1 1
P 5100 3950
F 0 "#PWR027" H 5100 3700 50  0001 C CNN
F 1 "GNDA" H 5105 3777 50  0000 C CNN
F 2 "" H 5100 3950 50  0001 C CNN
F 3 "" H 5100 3950 50  0001 C CNN
	1    5100 3950
	1    0    0    -1  
$EndComp
Wire Notes Line
	3000 3650 3000 4400
Wire Notes Line
	5450 4400 5450 3700
Text Notes 4100 4500 0    50   ~ 0
Boost Switcher on separate Ground
Wire Notes Line
	3000 4400 5450 4400
Wire Bus Line
	5600 750  5600 1400
Wire Bus Line
	4200 750  4200 1900
Wire Bus Line
	3700 750  3700 1700
$Comp
L power:GND #PWR?
U 1 1
P 5750 3900
F 0 "#PWR?" H 5750 3650 50  0001 C CNN
F 1 "GND" H 5755 3727 50  0000 C CNN
F 2 "" H 5750 3900 50  0001 C CNN
F 3 "" H 5750 3900 50  0001 C CNN
	1    5750 3900
	1    0    0    -1  
$EndComp
$Comp
L power:GND #PWR?
U 1 1
P 6300 3900
F 0 "#PWR?" H 6300 3650 50  0001 C CNN
F 1 "GND" H 6305 3727 50  0000 C CNN
F 2 "" H 6300 3900 50  0001 C CNN
F 3 "" H 6300 3900 50  0001 C CNN
	1    6300 3900
	1    0    0    -1  
$EndComp
$EndSCHEMATC
